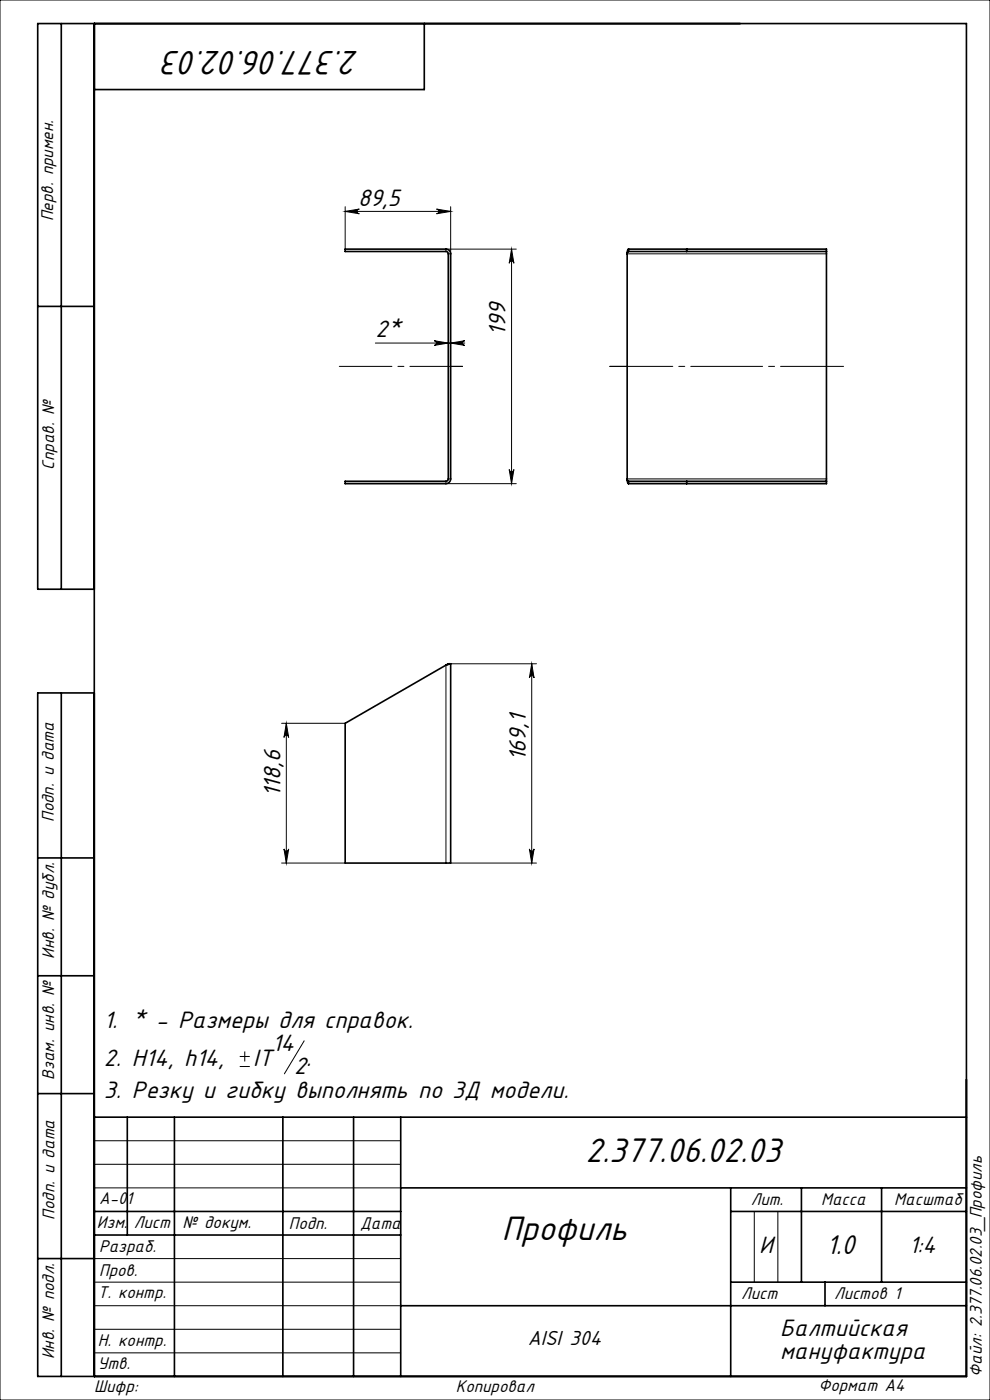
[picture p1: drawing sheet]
<svg xmlns="http://www.w3.org/2000/svg" width="210mm" height="297mm" viewBox="0 0 210 297" stroke-linecap="round" stroke-linejoin="round" font-family="sans-serif">
<g fill="none" stroke="#000" stroke-width=".21">
<path d="M0 0h210v297h-210zM73.2 43.9v9M73.2 44.9h22.4M73.2 44.9l3-.5a.5 .5 0 0 0-.5 .5 .5 .5 0 0 0 .5 .5zM92.6 44.4l3 .5-3 .5a.5 .5 0 0 0 .5-.5 .5 .5 0 0 0-.5-.5zM95.6 43.9v10h-.5M108.5 52.9l.5 3a.5 .5 0 0 0-.5-.5 .5 .5 0 0 0-.5 .5zM108.5 52.9v49.7M109.5 52.9h-14.9v.5M133 53.9h42.3M79.6 72.8h19M92.1 72.3l3 .5-3 .5a.5 .5 0 0 0 .5-.5 .5 .5 0 0 0-.5-.5z"/>
<path d="M95.6 72.8l3-.5a.5 .5 0 0 0-.5 .5 .5 .5 0 0 0 .5 .5zM108 99.6a.5 .5 0 0 0 .5 .5 .5 .5 0 0 0 .5-.5l-.5 3zM94.6 102.1v.5h14.9M95.1 101.6h.5M133 101.6h42.3M59.7 153.4h13.5M60.7 153.4v29.7M60.7 153.4l.5 3a.5 .5 0 0 0-.5-.4 .5 .5 0 0 0-.5 .4zM94.6 141.1v42M95.6 140.8h18.2M112.8 140.8v42.3M112.8 140.8l.5 3a.5 .5 0 0 0-.5-.5 .5 .5 0 0 0-.5 .5z"/>
<path d="M59.7 183.1h13.5M60.2 180.1a.5 .5 0 0 0 .5 .5 .5 .5 0 0 0 .5-.5l-.5 3zM95.6 183.1h18.2M112.3 180.1a.5 .5 0 0 0 .5 .5 .5 .5 0 0 0 .5-.5l-.5 3zM50.9 226.3h2.1M50.9 224.1h2.1M51.9 223.1v2.1M64.5 220.8l-4.2 7M20 242h65M20 247h65M20 252h65M160 257v15"/>
<path d="M165 257v15M20 277h65M20 272h65M20 267h65M20 287h65M20 282h65"/>
</g>
<path d="M95.6 77.7h2.5M133 77.7h-3.7" fill="none" stroke="#000" stroke-width=".21" stroke-dasharray="15.2 1.3 1.3 1.3"/>
<path d="M98.1 77.7h-26.1" fill="none" stroke="#000" stroke-width=".21" stroke-dasharray="15.2 1.3 1.3 1.3" stroke-dashoffset="4.1"/>
<path d="M129.3 77.7h49.6" fill="none" stroke="#000" stroke-width=".21" stroke-dasharray="15.2 1.3 1.3 1.3" stroke-dashoffset="1.9"/>
<g fill="none" stroke="#000" stroke-width=".35">
<path d="M13 5v120M20 5v287M90 5v14h-70M73.2 52.9h21.4a1 1 0 0 1 1 1v47.7a1 1 0 0 1-1 1h-21.4v-.5h21.4l.5-.3v-48.1l-.5-.3h-21.4zM133 53.9v47.7M133.3 53.4l-.3 .5M133.3 52.9l-.2 .3-.1 .7M133.3 53.4h42M133.3 52.9h42v.5M133.3 52.9v.5M145.7 52.9v.5M175.3 53.4v48.7"/>
<path d="M8 65h12M133 101.6l.3 .5M133 101.6l.1 .7 .2 .3M133.3 102.1h42M133.3 102.1v.5M145.7 102.1v.5M175.3 102.1v.5h-42M20 125h-12v-120h197v287h-197v-145h12M13 147v145M95.6 140.8h-.5l-.5 .3M95.6 140.8l-1 .3M95.6 140.8v42.3h-22.4v-29.7l21.4-12.3"/>
<path d="M8 182h12M8 207h12M8 232h12M20 237h185M27 237v25M37 237v55M60 237v55M75 237v55M85 237v55M20 257h65M85 252h120M155 252v40"/>
<path d="M155 257h50M170 252v20M187 252v20M8 267h12M20 262h65M85 277h120M155 272h50M175 272v5"/>
</g>
<g fill="#000">
<path d="M92.6 44.4l3 .5-3 .5a.5 .5 0 0 0 .5-.5 .5 .5 0 0 0-.5-.5zM73.2 44.9l3-.5a.5 .5 0 0 0-.5 .5 .5 .5 0 0 0 .5 .5z"/>
<path d="M92.1 72.3l3 .5-3 .5a.5 .5 0 0 0 .5-.5 .5 .5 0 0 0-.5-.5zM95.6 72.8l3-.5a.5 .5 0 0 0-.5 .5 .5 .5 0 0 0 .5 .5z"/>
<path d="M108 99.6a.5 .5 0 0 0 .5 .5 .5 .5 0 0 0 .5-.5l-.5 3zM108.5 52.9l.5 3a.5 .5 0 0 0-.5-.5 .5 .5 0 0 0-.5 .5z"/>
<path d="M60.7 153.4l.5 3a.5 .5 0 0 0-.5-.4 .5 .5 0 0 0-.5 .4zM60.2 180.1a.5 .5 0 0 0 .5 .5 .5 .5 0 0 0 .5-.5l-.5 3z"/>
<path d="M112.8 140.8l.5 3a.5 .5 0 0 0-.5-.5 .5 .5 0 0 0-.5 .5zM112.3 180.1a.5 .5 0 0 0 .5 .5 .5 .5 0 0 0 .5-.5l-.5 3z"/>
</g>
<g font-size="8">
<text x="76.2" y="10.7" transform="rotate(-180 76.2 10.7)">2.377.06.02.03</text>
<text x="124.2" y="246.6">2.377.06.02.03</text>
<text x="106.5" y="263.1">Профиль</text>
</g>
<text font-size="6.4" x="175.3" y="266">1.0</text>
<g font-size="5.6">
<text x="76" y="43.6">89,5</text>
<text x="79.6" y="71.5">2*</text>
<text x="107.3" y="71.3" transform="rotate(-90 107.3 71.3)">199</text>
<text x="111.5" y="161.5" transform="rotate(-90 111.5 161.5)">169,1</text>
<text x="59.5" y="169.1" transform="rotate(-90 59.5 169.1)">118,6</text>
<text x="22" y="218.1">1. * - Размеры для справок.</text>
<text x="22" y="226.2">2. Н14, h14,</text>
<text x="53.7" y="226.2">IT</text>
<text x="57.7" y="223">14</text>
<text x="62.4" y="227.9">2</text>
<text x="65" y="226.2">.</text>
<text x="22" y="232.8">3. Резку и гибку выполнять по 3Д модели.</text>
<text x="161.1" y="265.7">И</text>
<text x="192.9" y="265.8">1:4</text>
<text x="165.5" y="283.4">Балтийская</text>
<text x="165.5" y="288.3">мануфактура</text>
</g>
<text font-size="4.8" x="111.9" y="285.4">AISI 304</text>
<g font-size="4">
<text x="11.3" y="46.9" transform="rotate(-90 11.3 46.9)">Перв. примен.</text>
<text x="11.5" y="99.6" transform="rotate(-90 11.5 99.6)">Справ. №</text>
<text x="11.4" y="174.4" transform="rotate(-90 11.4 174.4)">Подп. и дата</text>
<text x="11.5" y="203.4" transform="rotate(-90 11.5 203.4)">Инв. № дубл.</text>
<text x="11.5" y="229" transform="rotate(-90 11.5 229)">Взам. инв. №</text>
<text x="21" y="255.5">А-01</text>
<text x="159.2" y="255.6">Лит.</text>
<text x="174.2" y="255.6">Масса</text>
<text x="189.7" y="255.6">Масштаб</text>
<text x="11.5" y="258.8" transform="rotate(-90 11.5 258.8)">Подп. и дата</text>
<text x="20.6" y="260.5">Изм.</text>
<text x="28.4" y="260.5">Лист</text>
<text x="38.7" y="260.5">№ докум.</text>
<text x="61.3" y="260.6">Подп.</text>
<text x="76.4" y="260.6">Дата</text>
<text x="21" y="265.6">Разраб.</text>
<text x="20.7" y="275.4">Т. контр.</text>
<text x="21" y="270.8">Пров.</text>
<text x="157.2" y="275.6">Лист</text>
<text x="176.9" y="275.6">Листов 1</text>
<text x="20.7" y="285.6">Н. контр.</text>
<text x="11.5" y="288.4" transform="rotate(-90 11.5 288.4)">Инв. № подл.</text>
<text x="20.7" y="290.4">Утв.</text>
<text x="208.3" y="292.1" transform="rotate(-90 208.3 292.1)">Файл: 2.377.06.02.03_Профиль</text>
<text x="20" y="295.3">Шифр:</text>
<text x="96.7" y="295.3">Копировал</text>
<text x="173.6" y="295.1">Формат A4</text>
</g>
</svg>
